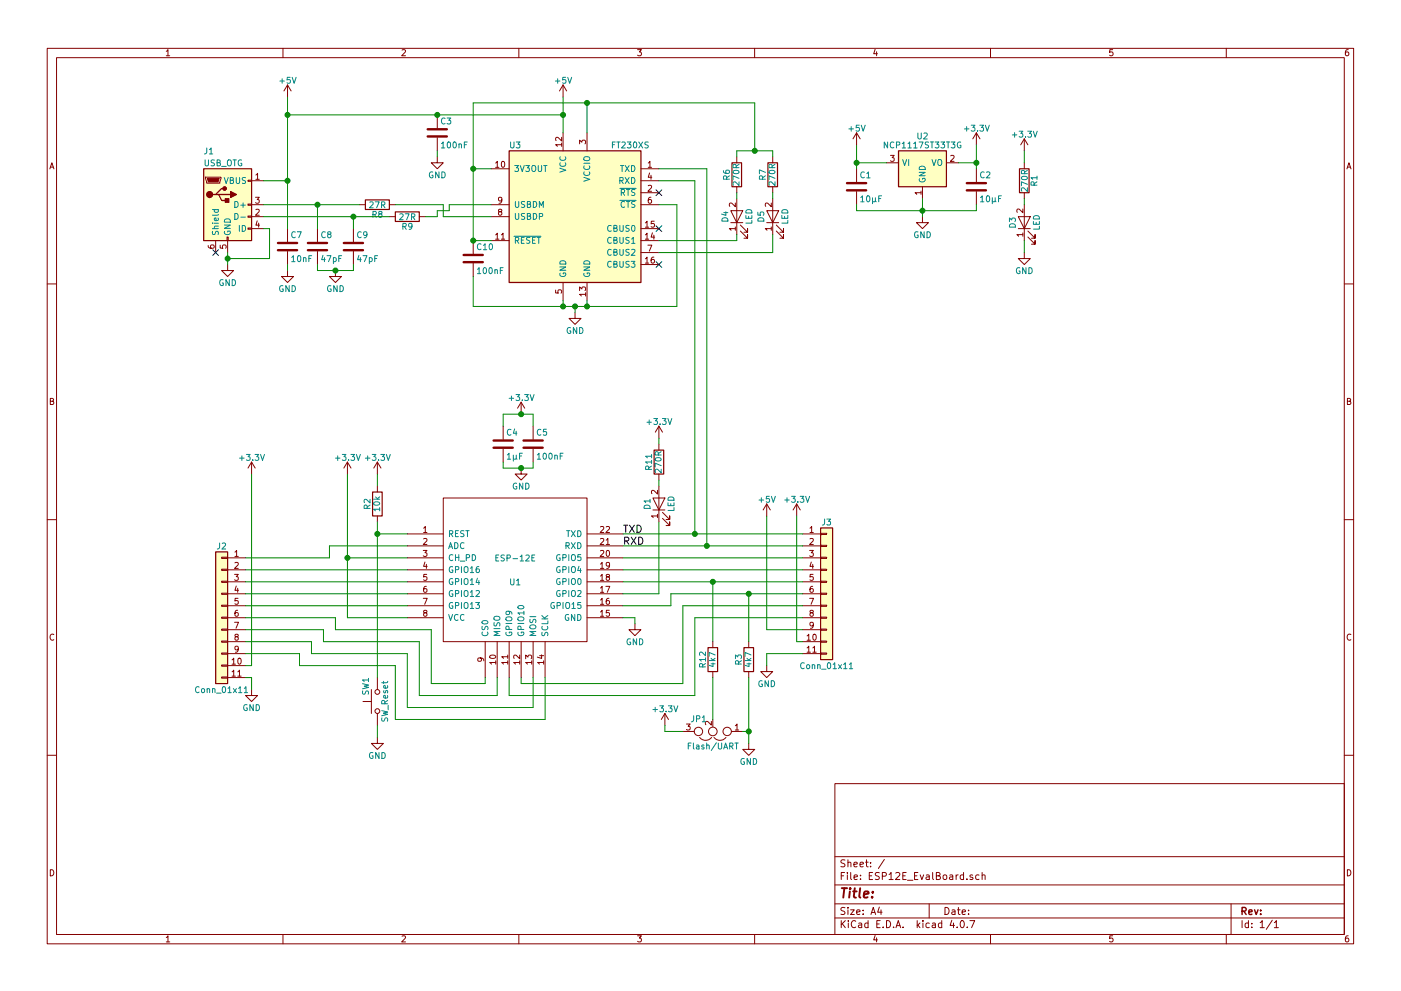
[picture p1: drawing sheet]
EESchema Schematic File Version 2
LIBS:power
LIBS:device
LIBS:transistors
LIBS:conn
LIBS:linear
LIBS:regul
LIBS:74xx
LIBS:cmos4000
LIBS:adc-dac
LIBS:memory
LIBS:xilinx
LIBS:microcontrollers
LIBS:dsp
LIBS:microchip
LIBS:analog_switches
LIBS:motorola
LIBS:texas
LIBS:intel
LIBS:audio
LIBS:interface
LIBS:digital-audio
LIBS:philips
LIBS:display
LIBS:cypress
LIBS:siliconi
LIBS:opto
LIBS:atmel
LIBS:contrib
LIBS:valves
LIBS:rfcom
LIBS:74xgxx
LIBS:ac-dc
LIBS:actel
LIBS:allegro
LIBS:Altera
LIBS:analog_devices
LIBS:battery_management
LIBS:bbd
LIBS:bosch
LIBS:brooktre
LIBS:cmos_ieee
LIBS:dc-dc
LIBS:diode
LIBS:elec-unifil
LIBS:ESD_Protection
LIBS:ftdi
LIBS:gennum
LIBS:hc11
LIBS:ir
LIBS:Lattice
LIBS:leds
LIBS:maxim
LIBS:mechanical
LIBS:microchip_dspic33dsc
LIBS:microchip_pic10mcu
LIBS:microchip_pic12mcu
LIBS:microchip_pic16mcu
LIBS:microchip_pic18mcu
LIBS:microchip_pic24mcu
LIBS:microchip_pic32mcu
LIBS:modules
LIBS:motor_drivers
LIBS:motors
LIBS:msp430
LIBS:nordicsemi
LIBS:nxp
LIBS:nxp_armmcu
LIBS:onsemi
LIBS:Oscillators
LIBS:Power_Management
LIBS:powerint
LIBS:pspice
LIBS:references
LIBS:relays
LIBS:sensors
LIBS:silabs
LIBS:stm8
LIBS:stm32
LIBS:supertex
LIBS:switches
LIBS:transf
LIBS:triac_thyristor
LIBS:ttl_ieee
LIBS:video
LIBS:wiznet
LIBS:Worldsemi
LIBS:Xicor
LIBS:zetex
LIBS:Zilog
LIBS:ESP8266
LIBS:ESP12E_EvalBoard-cache
EELAYER 25 0
EELAYER END
$Descr A4 11693 8268
encoding utf-8
Sheet 1 1
Title ""
Date ""
Rev ""
Comp ""
Comment1 ""
Comment2 ""
Comment3 ""
Comment4 ""
$EndDescr
$Comp
L ESP-12E U1
U 1 1
P 4300 4750
F 0 "U1" H 4300 4650 50  0000 C CNN
F 1 "ESP-12E" H 4300 4850 50  0000 C CNN
F 2 "ESP8266:ESP-12E" H 4300 4750 50  0001 C CNN
F 3 "" H 4300 4750 50  0001 C CNN
	1    4300 4750
	1    0    0    -1  
$EndComp
$Comp
L SW_Push SW1
U 1 1
P 3150 5850
F 0 "SW1" H 3200 5950 50  0000 L CNN
F 1 "SW_Reset" H 3150 5790 50  0000 C CNN
F 2 "Buttons_Switches_SMD:SW_SPST_B3S-1000" H 3150 6050 50  0001 C CNN
F 3 "" H 3150 6050 50  0001 C CNN
	1    3150 5850
	0    -1   -1   0   
$EndComp
$Comp
L LED D3
U 1 1
P 8550 1850
F 0 "D3" H 8550 1950 50  0000 C CNN
F 1 "LED" H 8550 1750 50  0000 C CNN
F 2 "LEDs:LED_0805_HandSoldering" H 8550 1850 50  0001 C CNN
F 3 "" H 8550 1850 50  0001 C CNN
	1    8550 1850
	0    -1   -1   0   
$EndComp
$Comp
L R R1
U 1 1
P 8550 1500
F 0 "R1" V 8630 1500 50  0000 C CNN
F 1 "270R" V 8550 1500 50  0000 C CNN
F 2 "Resistors_SMD:R_0805_HandSoldering" V 8480 1500 50  0001 C CNN
F 3 "" H 8550 1500 50  0001 C CNN
	1    8550 1500
	1    0    0    -1  
$EndComp
$Comp
L C C5
U 1 1
P 4450 3700
F 0 "C5" H 4475 3800 50  0000 L CNN
F 1 "100nF" H 4475 3600 50  0000 L CNN
F 2 "Capacitors_SMD:C_0805_HandSoldering" H 4488 3550 50  0001 C CNN
F 3 "" H 4450 3700 50  0001 C CNN
	1    4450 3700
	1    0    0    -1  
$EndComp
$Comp
L GND #PWR01
U 1 1
P 2100 5750
F 0 "#PWR01" H 2100 5500 50  0001 C CNN
F 1 "GND" H 2100 5600 50  0000 C CNN
F 2 "" H 2100 5750 50  0001 C CNN
F 3 "" H 2100 5750 50  0001 C CNN
	1    2100 5750
	1    0    0    -1  
$EndComp
$Comp
L GND #PWR02
U 1 1
P 6400 5550
F 0 "#PWR02" H 6400 5300 50  0001 C CNN
F 1 "GND" H 6400 5400 50  0000 C CNN
F 2 "" H 6400 5550 50  0001 C CNN
F 3 "" H 6400 5550 50  0001 C CNN
	1    6400 5550
	1    0    0    -1  
$EndComp
$Comp
L GND #PWR03
U 1 1
P 4350 3900
F 0 "#PWR03" H 4350 3650 50  0001 C CNN
F 1 "GND" H 4350 3750 50  0000 C CNN
F 2 "" H 4350 3900 50  0001 C CNN
F 3 "" H 4350 3900 50  0001 C CNN
	1    4350 3900
	1    0    0    -1  
$EndComp
$Comp
L C C4
U 1 1
P 4200 3700
F 0 "C4" H 4225 3800 50  0000 L CNN
F 1 "1µF" H 4225 3600 50  0000 L CNN
F 2 "Capacitors_SMD:C_0805_HandSoldering" H 4238 3550 50  0001 C CNN
F 3 "" H 4200 3700 50  0001 C CNN
	1    4200 3700
	1    0    0    -1  
$EndComp
$Comp
L GND #PWR04
U 1 1
P 3150 6150
F 0 "#PWR04" H 3150 5900 50  0001 C CNN
F 1 "GND" H 3150 6000 50  0000 C CNN
F 2 "" H 3150 6150 50  0001 C CNN
F 3 "" H 3150 6150 50  0001 C CNN
	1    3150 6150
	1    0    0    -1  
$EndComp
$Comp
L GND #PWR05
U 1 1
P 8550 2100
F 0 "#PWR05" H 8550 1850 50  0001 C CNN
F 1 "GND" H 8550 1950 50  0000 C CNN
F 2 "" H 8550 2100 50  0001 C CNN
F 3 "" H 8550 2100 50  0001 C CNN
	1    8550 2100
	1    0    0    -1  
$EndComp
$Comp
L C C1
U 1 1
P 7150 1550
F 0 "C1" H 7175 1650 50  0000 L CNN
F 1 "10µF" H 7175 1450 50  0000 L CNN
F 2 "Capacitors_SMD:C_0805_HandSoldering" H 7188 1400 50  0001 C CNN
F 3 "" H 7150 1550 50  0001 C CNN
	1    7150 1550
	1    0    0    -1  
$EndComp
$Comp
L USB_OTG J1
U 1 1
P 1900 1700
F 0 "J1" H 1700 2150 50  0000 L CNN
F 1 "USB_OTG" H 1700 2050 50  0000 L CNN
F 2 "Connect:USB_Mini-B" H 2050 1650 50  0001 C CNN
F 3 "" H 2050 1650 50  0001 C CNN
	1    1900 1700
	1    0    0    -1  
$EndComp
$Comp
L C C2
U 1 1
P 8150 1550
F 0 "C2" H 8175 1650 50  0000 L CNN
F 1 "10µF" H 8175 1450 50  0000 L CNN
F 2 "Capacitors_SMD:C_0805_HandSoldering" H 8188 1400 50  0001 C CNN
F 3 "" H 8150 1550 50  0001 C CNN
	1    8150 1550
	1    0    0    -1  
$EndComp
$Comp
L GND #PWR06
U 1 1
P 7700 1800
F 0 "#PWR06" H 7700 1550 50  0001 C CNN
F 1 "GND" H 7700 1650 50  0000 C CNN
F 2 "" H 7700 1800 50  0001 C CNN
F 3 "" H 7700 1800 50  0001 C CNN
	1    7700 1800
	1    0    0    -1  
$EndComp
$Comp
L GND #PWR07
U 1 1
P 5300 5200
F 0 "#PWR07" H 5300 4950 50  0001 C CNN
F 1 "GND" H 5300 5050 50  0000 C CNN
F 2 "" H 5300 5200 50  0001 C CNN
F 3 "" H 5300 5200 50  0001 C CNN
	1    5300 5200
	1    0    0    -1  
$EndComp
$Comp
L FT230XS U3
U 1 1
P 4800 1800
F 0 "U3" H 4250 2400 50  0000 L CNN
F 1 "FT230XS" H 5100 2400 50  0000 L CNN
F 2 "Housings_SSOP:SSOP-16_5.3x6.2mm_Pitch0.65mm" H 4800 1800 50  0001 C CNN
F 3 "" H 4800 1800 50  0001 C CNN
	1    4800 1800
	1    0    0    -1  
$EndComp
$Comp
L GND #PWR08
U 1 1
P 1900 2200
F 0 "#PWR08" H 1900 1950 50  0001 C CNN
F 1 "GND" H 1900 2050 50  0000 C CNN
F 2 "" H 1900 2200 50  0001 C CNN
F 3 "" H 1900 2200 50  0001 C CNN
	1    1900 2200
	1    0    0    -1  
$EndComp
$Comp
L C C10
U 1 1
P 3950 2150
F 0 "C10" H 3975 2250 50  0000 L CNN
F 1 "100nF" H 3975 2050 50  0000 L CNN
F 2 "Capacitors_SMD:C_0805_HandSoldering" H 3988 2000 50  0001 C CNN
F 3 "" H 3950 2150 50  0001 C CNN
	1    3950 2150
	1    0    0    -1  
$EndComp
$Comp
L GND #PWR09
U 1 1
P 4800 2600
F 0 "#PWR09" H 4800 2350 50  0001 C CNN
F 1 "GND" H 4800 2450 50  0000 C CNN
F 2 "" H 4800 2600 50  0001 C CNN
F 3 "" H 4800 2600 50  0001 C CNN
	1    4800 2600
	1    0    0    -1  
$EndComp
$Comp
L R R8
U 1 1
P 3150 1700
F 0 "R8" V 3230 1700 50  0000 C CNN
F 1 "27R" V 3150 1700 50  0000 C CNN
F 2 "Resistors_SMD:R_0805_HandSoldering" V 3080 1700 50  0001 C CNN
F 3 "" H 3150 1700 50  0001 C CNN
	1    3150 1700
	0    1    1    0   
$EndComp
$Comp
L R R9
U 1 1
P 3400 1800
F 0 "R9" V 3480 1800 50  0000 C CNN
F 1 "27R" V 3400 1800 50  0000 C CNN
F 2 "Resistors_SMD:R_0805_HandSoldering" V 3330 1800 50  0001 C CNN
F 3 "" H 3400 1800 50  0001 C CNN
	1    3400 1800
	0    1    1    0   
$EndComp
$Comp
L C C7
U 1 1
P 2400 2050
F 0 "C7" H 2425 2150 50  0000 L CNN
F 1 "10nF" H 2425 1950 50  0000 L CNN
F 2 "Capacitors_SMD:C_0805_HandSoldering" H 2438 1900 50  0001 C CNN
F 3 "" H 2400 2050 50  0001 C CNN
	1    2400 2050
	1    0    0    -1  
$EndComp
$Comp
L C C8
U 1 1
P 2650 2050
F 0 "C8" H 2675 2150 50  0000 L CNN
F 1 "47pF" H 2675 1950 50  0000 L CNN
F 2 "Capacitors_SMD:C_0805_HandSoldering" H 2688 1900 50  0001 C CNN
F 3 "" H 2650 2050 50  0001 C CNN
	1    2650 2050
	1    0    0    -1  
$EndComp
$Comp
L C C9
U 1 1
P 2950 2050
F 0 "C9" H 2975 2150 50  0000 L CNN
F 1 "47pF" H 2975 1950 50  0000 L CNN
F 2 "Capacitors_SMD:C_0805_HandSoldering" H 2988 1900 50  0001 C CNN
F 3 "" H 2950 2050 50  0001 C CNN
	1    2950 2050
	1    0    0    -1  
$EndComp
$Comp
L GND #PWR010
U 1 1
P 2400 2250
F 0 "#PWR010" H 2400 2000 50  0001 C CNN
F 1 "GND" H 2400 2100 50  0000 C CNN
F 2 "" H 2400 2250 50  0001 C CNN
F 3 "" H 2400 2250 50  0001 C CNN
	1    2400 2250
	1    0    0    -1  
$EndComp
$Comp
L GND #PWR011
U 1 1
P 2800 2250
F 0 "#PWR011" H 2800 2000 50  0001 C CNN
F 1 "GND" H 2800 2100 50  0000 C CNN
F 2 "" H 2800 2250 50  0001 C CNN
F 3 "" H 2800 2250 50  0001 C CNN
	1    2800 2250
	1    0    0    -1  
$EndComp
NoConn ~ 1800 2100
$Comp
L +5V #PWR012
U 1 1
P 2400 800
F 0 "#PWR012" H 2400 650 50  0001 C CNN
F 1 "+5V" H 2400 940 50  0000 C CNN
F 2 "" H 2400 800 50  0001 C CNN
F 3 "" H 2400 800 50  0001 C CNN
	1    2400 800 
	1    0    0    -1  
$EndComp
$Comp
L +5V #PWR013
U 1 1
P 4700 800
F 0 "#PWR013" H 4700 650 50  0001 C CNN
F 1 "+5V" H 4700 940 50  0000 C CNN
F 2 "" H 4700 800 50  0001 C CNN
F 3 "" H 4700 800 50  0001 C CNN
	1    4700 800 
	1    0    0    -1  
$EndComp
$Comp
L LED D4
U 1 1
P 6150 1800
F 0 "D4" H 6150 1900 50  0000 C CNN
F 1 "LED" H 6150 1700 50  0000 C CNN
F 2 "LEDs:LED_0805_HandSoldering" H 6150 1800 50  0001 C CNN
F 3 "" H 6150 1800 50  0001 C CNN
	1    6150 1800
	0    -1   -1   0   
$EndComp
$Comp
L LED D5
U 1 1
P 6450 1800
F 0 "D5" H 6450 1900 50  0000 C CNN
F 1 "LED" H 6450 1700 50  0000 C CNN
F 2 "LEDs:LED_0805_HandSoldering" H 6450 1800 50  0001 C CNN
F 3 "" H 6450 1800 50  0001 C CNN
	1    6450 1800
	0    -1   -1   0   
$EndComp
$Comp
L R R7
U 1 1
P 6450 1450
F 0 "R7" V 6530 1450 50  0000 C CNN
F 1 "270R" V 6450 1450 50  0000 C CNN
F 2 "Resistors_SMD:R_0805_HandSoldering" V 6380 1450 50  0001 C CNN
F 3 "" H 6450 1450 50  0001 C CNN
	1    6450 1450
	-1   0    0    1   
$EndComp
$Comp
L R R6
U 1 1
P 6150 1450
F 0 "R6" V 6230 1450 50  0000 C CNN
F 1 "270R" V 6150 1450 50  0000 C CNN
F 2 "Resistors_SMD:R_0805_HandSoldering" V 6080 1450 50  0001 C CNN
F 3 "" H 6150 1450 50  0001 C CNN
	1    6150 1450
	-1   0    0    1   
$EndComp
NoConn ~ 5500 1900
NoConn ~ 5500 1600
$Comp
L GND #PWR014
U 1 1
P 6250 6200
F 0 "#PWR014" H 6250 5950 50  0001 C CNN
F 1 "GND" H 6250 6050 50  0000 C CNN
F 2 "" H 6250 6200 50  0001 C CNN
F 3 "" H 6250 6200 50  0001 C CNN
	1    6250 6200
	1    0    0    -1  
$EndComp
$Comp
L NCP1117ST33T3G U2
U 1 1
P 7700 1350
F 0 "U2" H 7700 1575 50  0000 C CNN
F 1 "NCP1117ST33T3G" H 7700 1500 50  0000 C CNN
F 2 "TO_SOT_Packages_SMD:SOT-223" H 7750 1100 50  0001 L CNN
F 3 "" H 7700 1350 50  0001 C CNN
	1    7700 1350
	1    0    0    -1  
$EndComp
$Comp
L +3.3V #PWR015
U 1 1
P 8150 1200
F 0 "#PWR015" H 8150 1050 50  0001 C CNN
F 1 "+3.3V" H 8150 1340 50  0000 C CNN
F 2 "" H 8150 1200 50  0001 C CNN
F 3 "" H 8150 1200 50  0001 C CNN
	1    8150 1200
	1    0    0    -1  
$EndComp
$Comp
L +3.3V #PWR016
U 1 1
P 8550 1250
F 0 "#PWR016" H 8550 1100 50  0001 C CNN
F 1 "+3.3V" H 8550 1390 50  0000 C CNN
F 2 "" H 8550 1250 50  0001 C CNN
F 3 "" H 8550 1250 50  0001 C CNN
	1    8550 1250
	1    0    0    -1  
$EndComp
$Comp
L +3.3V #PWR017
U 1 1
P 6650 4300
F 0 "#PWR017" H 6650 4150 50  0001 C CNN
F 1 "+3.3V" H 6650 4440 50  0000 C CNN
F 2 "" H 6650 4300 50  0001 C CNN
F 3 "" H 6650 4300 50  0001 C CNN
	1    6650 4300
	1    0    0    -1  
$EndComp
$Comp
L +3.3V #PWR018
U 1 1
P 4350 3450
F 0 "#PWR018" H 4350 3300 50  0001 C CNN
F 1 "+3.3V" H 4350 3590 50  0000 C CNN
F 2 "" H 4350 3450 50  0001 C CNN
F 3 "" H 4350 3450 50  0001 C CNN
	1    4350 3450
	1    0    0    -1  
$EndComp
$Comp
L +3.3V #PWR019
U 1 1
P 2900 3950
F 0 "#PWR019" H 2900 3800 50  0001 C CNN
F 1 "+3.3V" H 2900 4090 50  0000 C CNN
F 2 "" H 2900 3950 50  0001 C CNN
F 3 "" H 2900 3950 50  0001 C CNN
	1    2900 3950
	1    0    0    -1  
$EndComp
$Comp
L +3.3V #PWR020
U 1 1
P 2100 3950
F 0 "#PWR020" H 2100 3800 50  0001 C CNN
F 1 "+3.3V" H 2100 4090 50  0000 C CNN
F 2 "" H 2100 3950 50  0001 C CNN
F 3 "" H 2100 3950 50  0001 C CNN
	1    2100 3950
	1    0    0    -1  
$EndComp
Text Label 5200 4450 0    60   ~ 0
TXD
Text Label 5200 4550 0    60   ~ 0
RXD
$Comp
L R R3
U 1 1
P 6250 5500
F 0 "R3" V 6330 5500 50  0000 C CNN
F 1 "4k7" V 6250 5500 50  0000 C CNN
F 2 "Resistors_SMD:R_0805_HandSoldering" V 6180 5500 50  0001 C CNN
F 3 "" H 6250 5500 50  0001 C CNN
	1    6250 5500
	-1   0    0    1   
$EndComp
$Comp
L R R2
U 1 1
P 3150 4200
F 0 "R2" V 3230 4200 50  0000 C CNN
F 1 "10k" V 3150 4200 50  0000 C CNN
F 2 "Resistors_SMD:R_0805_HandSoldering" V 3080 4200 50  0001 C CNN
F 3 "" H 3150 4200 50  0001 C CNN
	1    3150 4200
	-1   0    0    1   
$EndComp
$Comp
L +3.3V #PWR021
U 1 1
P 3150 3950
F 0 "#PWR021" H 3150 3800 50  0001 C CNN
F 1 "+3.3V" H 3150 4090 50  0000 C CNN
F 2 "" H 3150 3950 50  0001 C CNN
F 3 "" H 3150 3950 50  0001 C CNN
	1    3150 3950
	1    0    0    -1  
$EndComp
$Comp
L Conn_01x11 J2
U 1 1
P 1850 5150
F 0 "J2" H 1850 5750 50  0000 C CNN
F 1 "Conn_01x11" H 1850 4550 50  0000 C CNN
F 2 "Pin_Headers:Pin_Header_Straight_1x11_Pitch2.54mm" H 1850 5150 50  0001 C CNN
F 3 "" H 1850 5150 50  0001 C CNN
	1    1850 5150
	-1   0    0    -1  
$EndComp
$Comp
L Conn_01x11 J3
U 1 1
P 6900 4950
F 0 "J3" H 6900 5550 50  0000 C CNN
F 1 "Conn_01x11" H 6900 4350 50  0000 C CNN
F 2 "Pin_Headers:Pin_Header_Straight_1x11_Pitch2.54mm" H 6900 4950 50  0001 C CNN
F 3 "" H 6900 4950 50  0001 C CNN
	1    6900 4950
	1    0    0    -1  
$EndComp
Wire Wire Line
	7150 1350 7400 1350
Connection ~ 2400 950 
Wire Wire Line
	2400 2250 2400 2200
Connection ~ 2800 2250
Wire Wire Line
	2950 2250 2950 2200
Wire Wire Line
	2650 2250 2950 2250
Wire Wire Line
	2650 2200 2650 2250
Connection ~ 2950 1800
Wire Wire Line
	2950 1900 2950 1800
Connection ~ 2650 1700
Wire Wire Line
	2650 1900 2650 1700
Connection ~ 2400 1500
Connection ~ 1900 2150
Wire Wire Line
	2250 1900 2200 1900
Wire Wire Line
	2250 2150 2250 1900
Wire Wire Line
	1900 2150 2250 2150
Wire Wire Line
	3750 1700 4100 1700
Wire Wire Line
	3750 1750 3750 1700
Wire Wire Line
	3650 1750 3750 1750
Wire Wire Line
	3650 1800 3650 1750
Wire Wire Line
	3550 1800 3650 1800
Wire Wire Line
	3700 1800 4100 1800
Wire Wire Line
	3700 1700 3700 1800
Wire Wire Line
	3300 1700 3700 1700
Wire Wire Line
	2200 1800 3250 1800
Wire Wire Line
	2200 1700 3000 1700
Wire Wire Line
	4700 800  4700 1100
Wire Wire Line
	2400 800  2400 1900
Wire Wire Line
	2200 1500 2400 1500
Connection ~ 4700 2550
Wire Wire Line
	3950 2300 3950 2550
Connection ~ 3950 1400
Wire Wire Line
	3950 1400 4100 1400
Wire Wire Line
	3950 850  3950 2000
Wire Wire Line
	3950 850  6300 850 
Wire Wire Line
	4900 850  4900 1100
Connection ~ 4800 2550
Wire Wire Line
	4900 2550 4900 2500
Wire Wire Line
	4800 2550 4800 2600
Wire Wire Line
	3950 2550 5650 2550
Wire Wire Line
	4700 2500 4700 2550
Wire Wire Line
	1900 2100 1900 2200
Connection ~ 2900 4650
Wire Wire Line
	3400 4650 2900 4650
Wire Wire Line
	5200 5150 5300 5150
Connection ~ 7150 1350
Wire Wire Line
	8550 1350 8550 1250
Wire Wire Line
	8550 1650 8550 1700
Wire Wire Line
	8550 2100 8550 2000
Wire Wire Line
	3150 6050 3150 6150
Wire Wire Line
	3400 4450 3150 4450
Connection ~ 4350 3900
Wire Wire Line
	4450 3900 4450 3850
Wire Wire Line
	4200 3900 4450 3900
Wire Wire Line
	4200 3850 4200 3900
Connection ~ 4350 3450
Wire Wire Line
	4200 3450 4200 3550
Wire Wire Line
	4450 3450 4450 3550
Wire Wire Line
	4200 3450 4450 3450
Wire Wire Line
	2900 5150 3400 5150
Wire Wire Line
	2900 3950 2900 5150
Wire Wire Line
	5200 4750 6700 4750
Wire Wire Line
	5200 4650 6700 4650
Connection ~ 4700 950 
Wire Wire Line
	5500 2100 6450 2100
Wire Wire Line
	6450 2100 6450 1950
Wire Wire Line
	5500 2000 6150 2000
Wire Wire Line
	6150 2000 6150 1950
Wire Wire Line
	6150 1650 6150 1600
Wire Wire Line
	6450 1650 6450 1600
Wire Wire Line
	6300 850  6300 1250
Wire Wire Line
	6150 1250 6450 1250
Wire Wire Line
	6150 1250 6150 1300
Connection ~ 4900 850 
Wire Wire Line
	6450 1250 6450 1300
Connection ~ 6300 1250
Wire Wire Line
	5500 1500 5800 1500
Wire Wire Line
	5500 1400 5900 1400
Wire Wire Line
	5200 4550 6700 4550
Wire Wire Line
	5200 4450 6700 4450
Wire Wire Line
	5650 2550 5650 1700
Wire Wire Line
	5650 1700 5500 1700
Connection ~ 4900 2550
Wire Wire Line
	5200 4850 6700 4850
Connection ~ 5950 4850
Wire Wire Line
	5600 4950 6700 4950
Wire Wire Line
	5200 5050 5600 5050
Wire Wire Line
	5600 5050 5600 4950
Connection ~ 6250 4950
Wire Wire Line
	2050 4750 3400 4750
Wire Wire Line
	2050 4850 3400 4850
Wire Wire Line
	2050 4950 3400 4950
Wire Wire Line
	2050 5050 3400 5050
Connection ~ 3950 2000
Wire Wire Line
	7150 1700 7150 1750
Wire Wire Line
	7150 1750 8150 1750
Wire Wire Line
	7700 1650 7700 1800
Wire Wire Line
	8150 1750 8150 1700
Connection ~ 7700 1750
Wire Wire Line
	8000 1350 8150 1350
Wire Wire Line
	8150 1200 8150 1400
Connection ~ 8150 1350
Wire Wire Line
	7150 1200 7150 1400
Wire Wire Line
	5300 5150 5300 5200
Wire Wire Line
	3950 2000 4100 2000
Wire Wire Line
	3150 4350 3150 5650
Wire Wire Line
	5950 4850 5950 5350
Wire Wire Line
	6250 4950 6250 5350
Connection ~ 3150 4450
Wire Wire Line
	3150 4050 3150 3950
Wire Wire Line
	2050 5150 2800 5150
Wire Wire Line
	2800 5150 2800 5250
Wire Wire Line
	2800 5250 3600 5250
Wire Wire Line
	3600 5250 3600 5700
Wire Wire Line
	3600 5700 4050 5700
Wire Wire Line
	4050 5700 4050 5650
Wire Wire Line
	2050 5250 2700 5250
Wire Wire Line
	2700 5250 2700 5350
Wire Wire Line
	2700 5350 3500 5350
Wire Wire Line
	3500 5350 3500 5800
Wire Wire Line
	3500 5800 4150 5800
Wire Wire Line
	4150 5800 4150 5650
Wire Wire Line
	4450 5650 4450 5900
Wire Wire Line
	4450 5900 3400 5900
Wire Wire Line
	3400 5900 3400 5450
Wire Wire Line
	3400 5450 2600 5450
Wire Wire Line
	2600 5450 2600 5350
Wire Wire Line
	2600 5350 2050 5350
Wire Wire Line
	4550 5650 4550 6000
Wire Wire Line
	4550 6000 3300 6000
Wire Wire Line
	3300 6000 3300 5550
Wire Wire Line
	3300 5550 2500 5550
Wire Wire Line
	2500 5550 2500 5450
Wire Wire Line
	2500 5450 2050 5450
Wire Wire Line
	2050 5650 2100 5650
Wire Wire Line
	2100 5650 2100 5750
Wire Wire Line
	2050 5550 2100 5550
Wire Wire Line
	2100 5550 2100 3950
Wire Wire Line
	2050 4650 2750 4650
Wire Wire Line
	2750 4650 2750 4550
Wire Wire Line
	2750 4550 3400 4550
Wire Wire Line
	4350 5650 4350 5700
Wire Wire Line
	4350 5700 5700 5700
Wire Wire Line
	5700 5700 5700 5050
Wire Wire Line
	5700 5050 6700 5050
Wire Wire Line
	4250 5650 4250 5800
Wire Wire Line
	4250 5800 5800 5800
Wire Wire Line
	5800 5800 5800 5150
Wire Wire Line
	5800 5150 6700 5150
Wire Wire Line
	6700 5450 6400 5450
Wire Wire Line
	6400 5450 6400 5550
Wire Wire Line
	6700 5350 6650 5350
Wire Wire Line
	6650 5350 6650 4300
Wire Wire Line
	6400 5250 6700 5250
$Comp
L C C3
U 1 1
P 3650 1100
F 0 "C3" H 3675 1200 50  0000 L CNN
F 1 "100nF" H 3675 1000 50  0000 L CNN
F 2 "Capacitors_SMD:C_0805_HandSoldering" H 3688 950 50  0001 C CNN
F 3 "" H 3650 1100 50  0001 C CNN
	1    3650 1100
	1    0    0    -1  
$EndComp
Wire Wire Line
	2400 950  4700 950 
Connection ~ 3650 950 
$Comp
L GND #PWR022
U 1 1
P 3650 1300
F 0 "#PWR022" H 3650 1050 50  0001 C CNN
F 1 "GND" H 3650 1150 50  0000 C CNN
F 2 "" H 3650 1300 50  0001 C CNN
F 3 "" H 3650 1300 50  0001 C CNN
	1    3650 1300
	1    0    0    -1  
$EndComp
Wire Wire Line
	3650 1300 3650 1250
Wire Wire Line
	6400 5250 6400 4300
$Comp
L R R12
U 1 1
P 5950 5500
F 0 "R12" V 6030 5500 50  0000 C CNN
F 1 "4k7" V 5950 5500 50  0000 C CNN
F 2 "Resistors_SMD:R_0805_HandSoldering" V 5880 5500 50  0001 C CNN
F 3 "" H 5950 5500 50  0001 C CNN
	1    5950 5500
	-1   0    0    1   
$EndComp
Wire Wire Line
	5200 4950 5500 4950
$Comp
L +3.3V #PWR025
U 1 1
P 5500 3650
F 0 "#PWR025" H 5500 3500 50  0001 C CNN
F 1 "+3.3V" H 5500 3790 50  0000 C CNN
F 2 "" H 5500 3650 50  0001 C CNN
F 3 "" H 5500 3650 50  0001 C CNN
	1    5500 3650
	1    0    0    -1  
$EndComp
$Comp
L Jumper_NC_Dual JP1
U 1 1
P 5950 6100
F 0 "JP1" H 6000 6000 50  0000 L CNN
F 1 "Flash/UART" H 5950 6200 50  0000 C BNN
F 2 "Pin_Headers:Pin_Header_Straight_1x03_Pitch2.54mm" H 5950 6100 50  0001 C CNN
F 3 "" H 5950 6100 50  0001 C CNN
	1    5950 6100
	-1   0    0    1   
$EndComp
Wire Wire Line
	6250 5650 6250 6200
Wire Wire Line
	6250 6100 6200 6100
Connection ~ 6250 6100
Wire Wire Line
	5950 5650 5950 6000
$Comp
L +3.3V #PWR026
U 1 1
P 5550 6050
F 0 "#PWR026" H 5550 5900 50  0001 C CNN
F 1 "+3.3V" H 5550 6190 50  0000 C CNN
F 2 "" H 5550 6050 50  0001 C CNN
F 3 "" H 5550 6050 50  0001 C CNN
	1    5550 6050
	1    0    0    -1  
$EndComp
Wire Wire Line
	5700 6100 5550 6100
Wire Wire Line
	5550 6100 5550 6050
$Comp
L LED D1
U 1 1
P 5500 4200
F 0 "D1" H 5500 4300 50  0000 C CNN
F 1 "LED" H 5500 4100 50  0000 C CNN
F 2 "LEDs:LED_0805_HandSoldering" H 5500 4200 50  0001 C CNN
F 3 "" H 5500 4200 50  0001 C CNN
	1    5500 4200
	0    -1   -1   0   
$EndComp
Wire Wire Line
	5500 4950 5500 4350
$Comp
L R R11
U 1 1
P 5500 3850
F 0 "R11" V 5580 3850 50  0000 C CNN
F 1 "270R" V 5500 3850 50  0000 C CNN
F 2 "Resistors_SMD:R_0805_HandSoldering" V 5430 3850 50  0001 C CNN
F 3 "" H 5500 3850 50  0001 C CNN
	1    5500 3850
	-1   0    0    1   
$EndComp
Wire Wire Line
	5500 3650 5500 3700
Wire Wire Line
	5500 4050 5500 4000
Wire Wire Line
	5800 1500 5800 4450
Connection ~ 5800 4450
Wire Wire Line
	5900 1400 5900 4550
Connection ~ 5900 4550
$Comp
L +5V #PWR?
U 1 1
P 7150 1200
F 0 "#PWR?" H 7150 1050 50  0001 C CNN
F 1 "+5V" H 7150 1340 50  0000 C CNN
F 2 "" H 7150 1200 50  0001 C CNN
F 3 "" H 7150 1200 50  0001 C CNN
	1    7150 1200
	1    0    0    -1  
$EndComp
$Comp
L +5V #PWR?
U 1 1
P 6400 4300
F 0 "#PWR?" H 6400 4150 50  0001 C CNN
F 1 "+5V" H 6400 4440 50  0000 C CNN
F 2 "" H 6400 4300 50  0001 C CNN
F 3 "" H 6400 4300 50  0001 C CNN
	1    6400 4300
	1    0    0    -1  
$EndComp
NoConn ~ 5500 2200
$EndSCHEMATC
